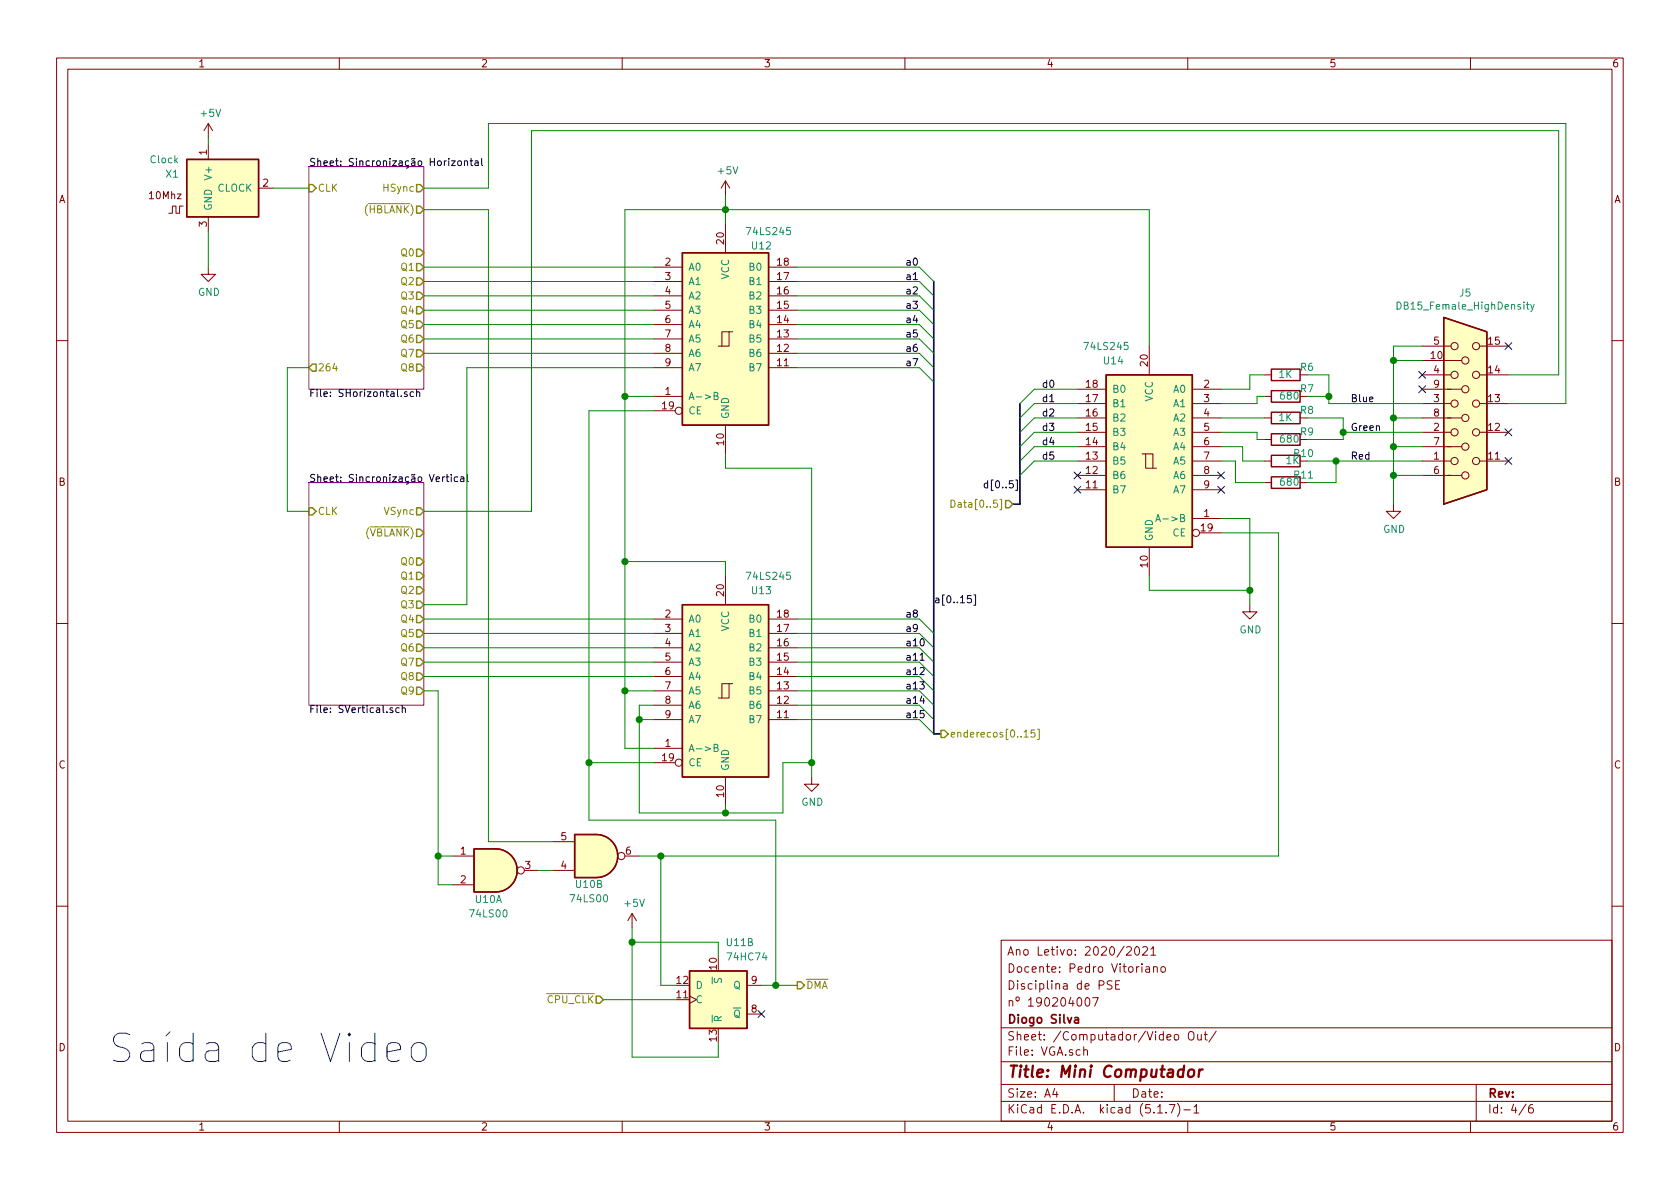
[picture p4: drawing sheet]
EESchema Schematic File Version 4
EELAYER 30 0
EELAYER END
$Descr A4 11693 8268
encoding utf-8
Sheet 4 6
Title "Mini Computador"
Date ""
Rev ""
Comp "Diogo Silva"
Comment1 "nº 190204007"
Comment2 "Disciplina de PSE"
Comment3 "Docente: Pedro Vitoriano"
Comment4 "Ano Letivo: 2020/2021"
$EndDescr
Wire Wire Line
	2150 2550 2000 2550
Wire Wire Line
	2000 2550 2000 3550
Wire Wire Line
	2000 3550 2150 3550
$Comp
L Projeto_Diogo_Silva_190204007:Clock X?
U 1 1
P 1500 1300
AR Path="/60CFF511" Ref="X?"  Part="1" 
AR Path="/60CED94A/60CFF511" Ref="X?"  Part="1" 
AR Path="/6024930F/6027F432/60CFF511" Ref="X1"  Part="1" 
F 0 "X1" H 1250 1400 50  0000 R CNN
F 1 "Clock" H 1250 1500 50  0000 R CNN
F 2 "Package_TO_SOT_SMD:SOT-323_SC-70" H 1100 1450 50  0001 C CNN
F 3 "" H 1100 1450 50  0001 C CNN
	1    1500 1300
	1    0    0    -1  
$EndComp
$Comp
L power:+5V #PWR?
U 1 1
P 1450 950
AR Path="/60CFF517" Ref="#PWR?"  Part="1" 
AR Path="/60CED94A/60CFF517" Ref="#PWR?"  Part="1" 
AR Path="/6024930F/6027F432/60CFF517" Ref="#PWR018"  Part="1" 
F 0 "#PWR018" H 1450 800 50  0001 C CNN
F 1 "+5V" H 1465 1123 50  0000 C CNN
F 2 "" H 1450 950 50  0001 C CNN
F 3 "" H 1450 950 50  0001 C CNN
	1    1450 950 
	1    0    0    -1  
$EndComp
Wire Wire Line
	1450 1000 1450 950 
$Comp
L power:GND #PWR?
U 1 1
P 1450 1850
AR Path="/60CFF51E" Ref="#PWR?"  Part="1" 
AR Path="/60CED94A/60CFF51E" Ref="#PWR?"  Part="1" 
AR Path="/6024930F/6027F432/60CFF51E" Ref="#PWR019"  Part="1" 
F 0 "#PWR019" H 1450 1600 50  0001 C CNN
F 1 "GND" H 1455 1677 50  0000 C CNN
F 2 "" H 1450 1850 50  0001 C CNN
F 3 "" H 1450 1850 50  0001 C CNN
	1    1450 1850
	1    0    0    -1  
$EndComp
Wire Wire Line
	1450 1600 1450 1850
Wire Wire Line
	2150 1300 1900 1300
$Comp
L 74xx:74LS245 U?
U 1 1
P 5050 2350
AR Path="/60CFF526" Ref="U?"  Part="1" 
AR Path="/60CED94A/60CFF526" Ref="U?"  Part="1" 
AR Path="/6024930F/6027F432/60CFF526" Ref="U12"  Part="1" 
F 0 "U12" H 5300 3000 50  0000 C CNN
F 1 "74LS245" H 5350 3100 50  0000 C CNN
F 2 "Package_SO:SO-20_12.8x7.5mm_P1.27mm" H 5050 2350 50  0001 C CNN
F 3 "http://www.ti.com/lit/gpn/sn74LS245" H 5050 2350 50  0001 C CNN
	1    5050 2350
	1    0    0    -1  
$EndComp
Wire Wire Line
	2950 1850 4550 1850
Wire Wire Line
	4550 2450 2950 2450
Wire Wire Line
	2950 4300 4550 4300
Wire Wire Line
	4550 4700 2950 4700
Wire Wire Line
	2950 4800 3050 4800
$Comp
L 74xx:74LS00 U?
U 1 1
P 3450 6050
AR Path="/60CFF53B" Ref="U?"  Part="1" 
AR Path="/60CED94A/60CFF53B" Ref="U?"  Part="1" 
AR Path="/6024930F/6027F432/60CFF53B" Ref="U10"  Part="1" 
F 0 "U10" H 3400 5850 50  0000 C CNN
F 1 "74LS00" H 3400 5750 50  0000 C CNN
F 2 "Package_SO:SOIC-14_3.9x8.7mm_P1.27mm" H 3450 6050 50  0001 C CNN
F 3 "http://www.ti.com/lit/gpn/sn74ls00" H 3450 6050 50  0001 C CNN
	1    3450 6050
	1    0    0    -1  
$EndComp
$Comp
L 74xx:74LS00 U?
U 2 1
P 4150 5950
AR Path="/60CFF541" Ref="U?"  Part="2" 
AR Path="/60CED94A/60CFF541" Ref="U?"  Part="2" 
AR Path="/6024930F/6027F432/60CFF541" Ref="U10"  Part="2" 
F 0 "U10" H 4100 6150 50  0000 C CNN
F 1 "74LS00" H 4100 6250 50  0000 C CNN
F 2 "Package_SO:SOIC-14_3.9x8.7mm_P1.27mm" H 4150 5950 50  0001 C CNN
F 3 "http://www.ti.com/lit/gpn/sn74ls00" H 4150 5950 50  0001 C CNN
	2    4150 5950
	1    0    0    1   
$EndComp
Wire Wire Line
	3050 4800 3050 5950
Wire Wire Line
	3050 6150 3150 6150
Wire Wire Line
	3150 5950 3050 5950
Connection ~ 3050 5950
Wire Wire Line
	3050 5950 3050 6150
Wire Wire Line
	3850 6050 3750 6050
Wire Wire Line
	4550 2550 3250 2550
Wire Wire Line
	3250 2550 3250 4200
Wire Wire Line
	2950 4200 3250 4200
$Comp
L power:+5V #PWR?
U 1 1
P 5050 1350
AR Path="/60CFF550" Ref="#PWR?"  Part="1" 
AR Path="/60CED94A/60CFF550" Ref="#PWR?"  Part="1" 
AR Path="/6024930F/6027F432/60CFF550" Ref="#PWR021"  Part="1" 
F 0 "#PWR021" H 5050 1200 50  0001 C CNN
F 1 "+5V" H 5065 1523 50  0000 C CNN
F 2 "" H 5050 1350 50  0001 C CNN
F 3 "" H 5050 1350 50  0001 C CNN
	1    5050 1350
	1    0    0    -1  
$EndComp
Wire Wire Line
	5050 1350 5050 1450
Wire Wire Line
	4550 2850 4100 2850
Wire Wire Line
	4100 2850 4100 5300
Wire Wire Line
	4100 5300 4550 5300
Wire Wire Line
	4550 2750 4350 2750
Wire Wire Line
	4350 2750 4350 1450
Wire Wire Line
	4350 1450 5050 1450
Connection ~ 5050 1450
Wire Wire Line
	5050 1450 5050 1550
Wire Wire Line
	4350 2750 4350 3900
Wire Wire Line
	4350 5200 4550 5200
Connection ~ 4350 2750
Wire Wire Line
	4550 4800 4350 4800
Connection ~ 4350 4800
Wire Wire Line
	4350 4800 4350 5200
Wire Wire Line
	4450 4900 4450 5000
Wire Wire Line
	4450 5650 5050 5650
Wire Wire Line
	5050 5600 5050 5650
Wire Wire Line
	4550 5000 4450 5000
Connection ~ 4450 5000
Wire Wire Line
	4450 5000 4450 5650
Wire Wire Line
	5050 4000 5050 3900
Wire Wire Line
	5050 3900 4350 3900
Connection ~ 4350 3900
Wire Wire Line
	4350 3900 4350 4800
Wire Wire Line
	5050 3150 5050 3250
Wire Wire Line
	5050 3250 5650 3250
Wire Wire Line
	5650 3250 5650 5300
$Comp
L 74xx:74LS245 U?
U 1 1
P 5050 4800
AR Path="/60CFF591" Ref="U?"  Part="1" 
AR Path="/60CED94A/60CFF591" Ref="U?"  Part="1" 
AR Path="/6024930F/6027F432/60CFF591" Ref="U13"  Part="1" 
F 0 "U13" H 5300 5500 50  0000 C CNN
F 1 "74LS245" H 5350 5600 50  0000 C CNN
F 2 "Package_SO:SO-20_12.8x7.5mm_P1.27mm" H 5050 4800 50  0001 C CNN
F 3 "http://www.ti.com/lit/gpn/sn74LS245" H 5050 4800 50  0001 C CNN
	1    5050 4800
	1    0    0    -1  
$EndComp
Wire Wire Line
	5050 5650 5450 5650
Wire Wire Line
	5450 5650 5450 5300
Wire Wire Line
	5450 5300 5650 5300
Connection ~ 5050 5650
Connection ~ 5650 5300
Wire Wire Line
	5650 5300 5650 5400
$Comp
L power:GND #PWR?
U 1 1
P 5650 5400
AR Path="/60CFF59D" Ref="#PWR?"  Part="1" 
AR Path="/60CED94A/60CFF59D" Ref="#PWR?"  Part="1" 
AR Path="/6024930F/6027F432/60CFF59D" Ref="#PWR022"  Part="1" 
F 0 "#PWR022" H 5650 5150 50  0001 C CNN
F 1 "GND" H 5655 5227 50  0000 C CNN
F 2 "" H 5650 5400 50  0001 C CNN
F 3 "" H 5650 5400 50  0001 C CNN
	1    5650 5400
	1    0    0    -1  
$EndComp
Wire Wire Line
	3400 5850 3400 1450
Wire Wire Line
	3400 1450 2950 1450
Wire Wire Line
	3400 5850 3850 5850
$Comp
L 74xx:74HC74 U?
U 2 1
P 5000 6950
AR Path="/60CFF5A6" Ref="U?"  Part="2" 
AR Path="/60CED94A/60CFF5A6" Ref="U?"  Part="2" 
AR Path="/6024930F/6027F432/60CFF5A6" Ref="U11"  Part="2" 
F 0 "U11" H 5150 7350 50  0000 C CNN
F 1 "74HC74" H 5200 7250 50  0000 C CNN
F 2 "Package_SO:SOIC-14_3.9x8.7mm_P1.27mm" H 5000 6950 50  0001 C CNN
F 3 "74xx/74hc_hct74.pdf" H 5000 6950 50  0001 C CNN
	2    5000 6950
	1    0    0    -1  
$EndComp
$Comp
L power:GND #PWR?
U 1 1
P 8700 4200
AR Path="/60CFF5AC" Ref="#PWR?"  Part="1" 
AR Path="/60CED94A/60CFF5AC" Ref="#PWR?"  Part="1" 
AR Path="/6024930F/6027F432/60CFF5AC" Ref="#PWR023"  Part="1" 
F 0 "#PWR023" H 8700 3950 50  0001 C CNN
F 1 "GND" H 8705 4027 50  0000 C CNN
F 2 "" H 8700 4200 50  0001 C CNN
F 3 "" H 8700 4200 50  0001 C CNN
	1    8700 4200
	1    0    0    -1  
$EndComp
$Comp
L power:+5V #PWR?
U 1 1
P 4400 6450
AR Path="/60CFF5B2" Ref="#PWR?"  Part="1" 
AR Path="/60CED94A/60CFF5B2" Ref="#PWR?"  Part="1" 
AR Path="/6024930F/6027F432/60CFF5B2" Ref="#PWR020"  Part="1" 
F 0 "#PWR020" H 4400 6300 50  0001 C CNN
F 1 "+5V" H 4415 6623 50  0000 C CNN
F 2 "" H 4400 6450 50  0001 C CNN
F 3 "" H 4400 6450 50  0001 C CNN
	1    4400 6450
	1    0    0    -1  
$EndComp
Wire Wire Line
	5000 6650 5000 6550
Wire Wire Line
	5000 6550 4400 6550
Wire Wire Line
	5000 7250 5000 7350
Wire Wire Line
	5000 7350 4400 7350
Connection ~ 4400 6550
Wire Wire Line
	4400 6550 4400 6450
Text HLabel 4200 6950 0    50   Input ~ 0
~CPU_CLK
Wire Wire Line
	4700 6950 4200 6950
Wire Wire Line
	4400 6550 4400 7350
Wire Wire Line
	4700 6850 4600 6850
Wire Wire Line
	4600 6850 4600 5950
Wire Wire Line
	4600 5950 4450 5950
NoConn ~ 5300 7050
Text HLabel 5550 6850 2    50   Output ~ 0
~DMA
Wire Wire Line
	5300 6850 5400 6850
Wire Wire Line
	4100 5300 4100 5700
Wire Wire Line
	4100 5700 5400 5700
Wire Wire Line
	5400 5700 5400 6850
Connection ~ 4100 5300
Connection ~ 5400 6850
Wire Wire Line
	5400 6850 5550 6850
Wire Wire Line
	4550 1950 2950 1950
Wire Wire Line
	2950 2050 4550 2050
Wire Wire Line
	4550 2150 2950 2150
Wire Wire Line
	2950 2250 4550 2250
Wire Wire Line
	4550 2350 2950 2350
Wire Wire Line
	4550 4400 2950 4400
Wire Wire Line
	2950 4500 4550 4500
Wire Wire Line
	4550 4600 2950 4600
Wire Wire Line
	5550 4300 6400 4300
Wire Wire Line
	5550 4400 6400 4400
Text Label 6300 1850 0    50   ~ 0
a0
Text Label 6300 1950 0    50   ~ 0
a1
Text Label 6300 2050 0    50   ~ 0
a2
Text Label 6300 2150 0    50   ~ 0
a3
Text Label 6300 2250 0    50   ~ 0
a4
Text Label 6300 2350 0    50   ~ 0
a5
Text Label 6300 2450 0    50   ~ 0
a6
Text Label 6300 2550 0    50   ~ 0
a7
Text Label 6300 4300 0    50   ~ 0
a8
Text Label 6300 4400 0    50   ~ 0
a9
Text Label 6300 4500 0    50   ~ 0
a10
Text Label 6300 4600 0    50   ~ 0
a11
Text Label 6300 4700 0    50   ~ 0
a12
Text Label 6300 4800 0    50   ~ 0
a13
Text Label 6300 4900 0    50   ~ 0
a14
Text Label 6300 5000 0    50   ~ 0
a15
Wire Wire Line
	5550 2550 6400 2550
Wire Wire Line
	5550 2450 6400 2450
Wire Wire Line
	5550 2350 6400 2350
Wire Wire Line
	5550 2250 6400 2250
Wire Wire Line
	5550 2150 6400 2150
Wire Wire Line
	5550 2050 6400 2050
Wire Wire Line
	5550 1950 6400 1950
Wire Wire Line
	5550 1850 6400 1850
Wire Wire Line
	5550 4500 6400 4500
Wire Wire Line
	5550 4600 6400 4600
Wire Wire Line
	5550 4700 6400 4700
Wire Wire Line
	5550 4800 6400 4800
Wire Wire Line
	5550 4900 6400 4900
Entry Wire Line
	6400 4300 6500 4400
Entry Wire Line
	6400 4400 6500 4500
Entry Wire Line
	6400 4500 6500 4600
Entry Wire Line
	6400 4600 6500 4700
Entry Wire Line
	6400 4700 6500 4800
Entry Wire Line
	6400 4800 6500 4900
Entry Wire Line
	6400 4900 6500 5000
NoConn ~ 7500 3300
NoConn ~ 7500 3400
$Comp
L 74xx:74LS245 U?
U 1 1
P 8000 3200
AR Path="/60CFF606" Ref="U?"  Part="1" 
AR Path="/60CED94A/60CFF606" Ref="U?"  Part="1" 
AR Path="/6024930F/6027F432/60CFF606" Ref="U14"  Part="1" 
F 0 "U14" H 8250 3900 50  0000 C CNN
F 1 "74LS245" H 8300 4000 50  0000 C CNN
F 2 "Package_SO:SO-20_12.8x7.5mm_P1.27mm" H 8000 3200 50  0001 C CNN
F 3 "http://www.ti.com/lit/gpn/sn74LS245" H 8000 3200 50  0001 C CNN
	1    8000 3200
	-1   0    0    -1  
$EndComp
Wire Wire Line
	7500 2700 7200 2700
Wire Wire Line
	7500 2900 7200 2900
Wire Wire Line
	7500 3000 7200 3000
Wire Wire Line
	7500 3100 7200 3100
Wire Wire Line
	7500 3200 7200 3200
Text Label 7250 2800 0    50   ~ 0
d1
Text Label 7250 2700 0    50   ~ 0
d0
Text Label 7250 2900 0    50   ~ 0
d2
Text Label 7250 3000 0    50   ~ 0
d3
Text Label 7250 3100 0    50   ~ 0
d4
Text Label 7250 3200 0    50   ~ 0
d5
Entry Wire Line
	7100 2800 7200 2700
Wire Wire Line
	7200 2800 7500 2800
Entry Wire Line
	7100 2900 7200 2800
Entry Wire Line
	7100 3000 7200 2900
Entry Wire Line
	7100 3100 7200 3000
Entry Wire Line
	7100 3200 7200 3100
Entry Wire Line
	7100 3300 7200 3200
Wire Wire Line
	8000 4000 8000 4100
Wire Wire Line
	8500 3600 8700 3600
Wire Wire Line
	8700 3600 8700 4100
Connection ~ 8700 4100
Wire Wire Line
	8700 4100 8700 4200
Wire Wire Line
	4600 5950 8900 5950
Wire Wire Line
	8900 5950 8900 3700
Wire Wire Line
	8900 3700 8500 3700
Connection ~ 4600 5950
Wire Wire Line
	5550 5000 6400 5000
Wire Bus Line
	6500 5100 6550 5100
Entry Wire Line
	6400 5000 6500 5100
Wire Bus Line
	7100 3500 7050 3500
$Comp
L Device:R R?
U 1 1
P 8950 3350
AR Path="/60CFF62D" Ref="R?"  Part="1" 
AR Path="/60CED94A/60CFF62D" Ref="R?"  Part="1" 
AR Path="/6024930F/6027F432/60CFF62D" Ref="R11"  Part="1" 
F 0 "R11" V 9000 3150 50  0000 L CNN
F 1 "680" V 8950 3250 50  0000 L CNN
F 2 "Resistor_SMD:R_0603_1608Metric" V 8880 3350 50  0001 C CNN
F 3 "~" H 8950 3350 50  0001 C CNN
	1    8950 3350
	0    -1   -1   0   
$EndComp
$Comp
L Device:R R?
U 1 1
P 8950 3050
AR Path="/60CFF633" Ref="R?"  Part="1" 
AR Path="/60CED94A/60CFF633" Ref="R?"  Part="1" 
AR Path="/6024930F/6027F432/60CFF633" Ref="R9"  Part="1" 
F 0 "R9" V 9000 2850 50  0000 L CNN
F 1 "680" V 8950 2950 50  0000 L CNN
F 2 "Resistor_SMD:R_0603_1608Metric" V 8880 3050 50  0001 C CNN
F 3 "~" H 8950 3050 50  0001 C CNN
	1    8950 3050
	0    -1   -1   0   
$EndComp
$Comp
L Device:R R?
U 1 1
P 8950 2900
AR Path="/60CFF639" Ref="R?"  Part="1" 
AR Path="/60CED94A/60CFF639" Ref="R?"  Part="1" 
AR Path="/6024930F/6027F432/60CFF639" Ref="R8"  Part="1" 
F 0 "R8" V 9000 2700 50  0000 L CNN
F 1 "1K" V 8950 2850 50  0000 L CNN
F 2 "Resistor_SMD:R_0603_1608Metric" V 8880 2900 50  0001 C CNN
F 3 "~" H 8950 2900 50  0001 C CNN
	1    8950 2900
	0    -1   -1   0   
$EndComp
$Comp
L Device:R R?
U 1 1
P 8950 2750
AR Path="/60CFF63F" Ref="R?"  Part="1" 
AR Path="/60CED94A/60CFF63F" Ref="R?"  Part="1" 
AR Path="/6024930F/6027F432/60CFF63F" Ref="R7"  Part="1" 
F 0 "R7" V 9000 2550 50  0000 L CNN
F 1 "680" V 8950 2650 50  0000 L CNN
F 2 "Resistor_SMD:R_0603_1608Metric" V 8880 2750 50  0001 C CNN
F 3 "~" H 8950 2750 50  0001 C CNN
	1    8950 2750
	0    -1   -1   0   
$EndComp
$Comp
L Device:R R?
U 1 1
P 8950 2600
AR Path="/60CFF645" Ref="R?"  Part="1" 
AR Path="/60CED94A/60CFF645" Ref="R?"  Part="1" 
AR Path="/6024930F/6027F432/60CFF645" Ref="R6"  Part="1" 
F 0 "R6" V 9000 2400 50  0000 L CNN
F 1 "1K" V 8950 2550 50  0000 L CNN
F 2 "Resistor_SMD:R_0603_1608Metric" V 8880 2600 50  0001 C CNN
F 3 "~" H 8950 2600 50  0001 C CNN
	1    8950 2600
	0    -1   -1   0   
$EndComp
NoConn ~ 8500 3400
NoConn ~ 8500 3300
$Comp
L Device:R R?
U 1 1
P 8950 3200
AR Path="/60CFF64D" Ref="R?"  Part="1" 
AR Path="/60CED94A/60CFF64D" Ref="R?"  Part="1" 
AR Path="/6024930F/6027F432/60CFF64D" Ref="R10"  Part="1" 
F 0 "R10" V 9000 3000 50  0000 L CNN
F 1 "1K" V 8950 3100 50  0000 L CNN
F 2 "Resistor_SMD:R_0603_1608Metric" V 8880 3200 50  0001 C CNN
F 3 "~" H 8950 3200 50  0001 C CNN
	1    8950 3200
	0    -1   -1   0   
$EndComp
Wire Wire Line
	8500 3200 8600 3200
Wire Wire Line
	8600 3200 8600 3350
Wire Wire Line
	8600 3350 8800 3350
Wire Wire Line
	8800 3200 8650 3200
Wire Wire Line
	8650 3200 8650 3100
Wire Wire Line
	8650 3100 8500 3100
Wire Wire Line
	8800 3050 8750 3050
Wire Wire Line
	8750 3050 8750 3000
Wire Wire Line
	8750 3000 8500 3000
Wire Wire Line
	8800 2900 8500 2900
Wire Wire Line
	8800 2750 8750 2750
Wire Wire Line
	8750 2750 8750 2800
Wire Wire Line
	8750 2800 8500 2800
Wire Wire Line
	8800 2600 8700 2600
Wire Wire Line
	8700 2600 8700 2700
Wire Wire Line
	8700 2700 8500 2700
$Comp
L Connector:DB15_Female_HighDensity J?
U 1 1
P 10200 2800
AR Path="/60CFF663" Ref="J?"  Part="1" 
AR Path="/60CED94A/60CFF663" Ref="J?"  Part="1" 
AR Path="/6024930F/6027F432/60CFF663" Ref="J5"  Part="1" 
F 0 "J5" H 10200 2033 50  0000 C CNN
F 1 "DB15_Female_HighDensity" H 10200 2124 50  0000 C CNN
F 2 "Connector_Dsub:DSUB-15-HD_Female_Horizontal_P2.29x1.98mm_EdgePinOffset3.03mm_Housed_MountingHolesOffset4.94mm" H 9250 3200 50  0001 C CNN
F 3 " ~" H 9250 3200 50  0001 C CNN
	1    10200 2800
	1    0    0    1   
$EndComp
Wire Wire Line
	9100 3350 9300 3350
Wire Wire Line
	9300 3200 9100 3200
Wire Wire Line
	9100 3050 9350 3050
Wire Wire Line
	9350 2900 9100 2900
Wire Wire Line
	9100 2750 9250 2750
Wire Wire Line
	9250 2750 9250 2600
Wire Wire Line
	9250 2600 9100 2600
Wire Wire Line
	9300 3350 9300 3200
Wire Wire Line
	9350 3050 9350 3000
Connection ~ 9300 3200
Wire Wire Line
	9900 3000 9350 3000
Connection ~ 9350 3000
Wire Wire Line
	9350 3000 9350 2900
Wire Wire Line
	9900 2800 9250 2800
Wire Wire Line
	9250 2800 9250 2750
Connection ~ 9250 2750
Wire Wire Line
	9900 2400 9700 2400
Wire Wire Line
	9700 2400 9700 2500
Wire Wire Line
	9900 2500 9700 2500
Connection ~ 9700 2500
Wire Wire Line
	9700 2500 9700 2900
Wire Wire Line
	9900 2900 9700 2900
Connection ~ 9700 2900
Wire Wire Line
	9700 2900 9700 3100
Wire Wire Line
	9900 3100 9700 3100
Connection ~ 9700 3100
Wire Wire Line
	9700 3100 9700 3300
Wire Wire Line
	9900 3300 9700 3300
Connection ~ 9700 3300
Wire Wire Line
	9700 3300 9700 3500
$Comp
L power:GND #PWR?
U 1 1
P 9700 3500
AR Path="/60CFF688" Ref="#PWR?"  Part="1" 
AR Path="/60CED94A/60CFF688" Ref="#PWR?"  Part="1" 
AR Path="/6024930F/6027F432/60CFF688" Ref="#PWR024"  Part="1" 
F 0 "#PWR024" H 9700 3250 50  0001 C CNN
F 1 "GND" H 9705 3327 50  0000 C CNN
F 2 "" H 9700 3500 50  0001 C CNN
F 3 "" H 9700 3500 50  0001 C CNN
	1    9700 3500
	1    0    0    -1  
$EndComp
NoConn ~ 9900 2600
NoConn ~ 9900 2700
NoConn ~ 10500 2400
NoConn ~ 10500 3000
NoConn ~ 10500 3200
Wire Wire Line
	10500 2800 10900 2800
Wire Wire Line
	10900 2800 10900 850 
Wire Wire Line
	10500 2600 10850 2600
Wire Wire Line
	10850 2600 10850 900 
Wire Wire Line
	2950 1300 3400 1300
Wire Wire Line
	3400 1300 3400 850 
Wire Wire Line
	3400 850  10900 850 
Wire Wire Line
	2950 3550 3700 3550
Wire Wire Line
	3700 3550 3700 900 
Wire Wire Line
	3700 900  10850 900 
Text Label 9400 2800 0    50   ~ 0
Blue
Text Label 9400 3000 0    50   ~ 0
Green
Text Label 9400 3200 0    50   ~ 0
Red
Wire Wire Line
	8000 2400 8000 1450
Wire Wire Line
	8000 1450 5050 1450
Wire Wire Line
	9300 3200 9900 3200
Entry Wire Line
	6400 2550 6500 2650
Entry Wire Line
	6400 2450 6500 2550
Entry Wire Line
	6400 2350 6500 2450
Entry Wire Line
	6400 2250 6500 2350
Entry Wire Line
	6400 2150 6500 2250
Entry Wire Line
	6400 2050 6500 2150
Entry Wire Line
	6400 1950 6500 2050
Entry Wire Line
	6400 1850 6500 1950
Text HLabel 6550 5100 2    50   Output ~ 0
enderecos[0..15]
Text Label 6500 4200 0    50   ~ 0
a[0..15]
Text Label 7100 3400 2    50   ~ 0
d[0..5]
Text HLabel 7050 3500 0    50   Input ~ 0
Data[0..5]
$Sheet
S 2150 3350 800  1550
U 60CFF56F
F0 "Sincronização Vertical" 50
F1 "SVertical.sch" 50
F2 "CLK" I L 2150 3550 50 
F3 "Q0" O R 2950 3900 50 
F4 "Q1" O R 2950 4000 50 
F5 "Q2" O R 2950 4100 50 
F6 "Q3" O R 2950 4200 50 
F7 "Q4" O R 2950 4300 50 
F8 "Q5" O R 2950 4400 50 
F9 "Q6" O R 2950 4500 50 
F10 "Q7" O R 2950 4600 50 
F11 "Q8" O R 2950 4700 50 
F12 "VSync" O R 2950 3550 50 
F13 "(~VBLANK~)" O R 2950 3700 50 
F14 "Q9" O R 2950 4800 50 
$EndSheet
$Sheet
S 2150 1150 800  1550
U 60CFF560
F0 "Sincronização Horizontal" 50
F1 "SHorizontal.sch" 50
F2 "CLK" I L 2150 1300 50 
F3 "Q0" O R 2950 1750 50 
F4 "Q1" O R 2950 1850 50 
F5 "Q2" O R 2950 1950 50 
F6 "Q3" O R 2950 2050 50 
F7 "Q4" O R 2950 2150 50 
F8 "Q5" O R 2950 2250 50 
F9 "Q6" O R 2950 2350 50 
F10 "Q7" O R 2950 2450 50 
F11 "Q8" O R 2950 2550 50 
F12 "HSync" O R 2950 1300 50 
F13 "(~HBLANK~)" O R 2950 1450 50 
F14 "264" O L 2150 2550 50 
$EndSheet
Wire Wire Line
	4550 4900 4450 4900
Wire Wire Line
	8000 4100 8700 4100
Text Notes 750  7400 0    197  ~ 0
Saída de Video
Wire Bus Line
	7100 2800 7100 3500
Wire Bus Line
	6500 1950 6500 5100
$EndSCHEMATC
